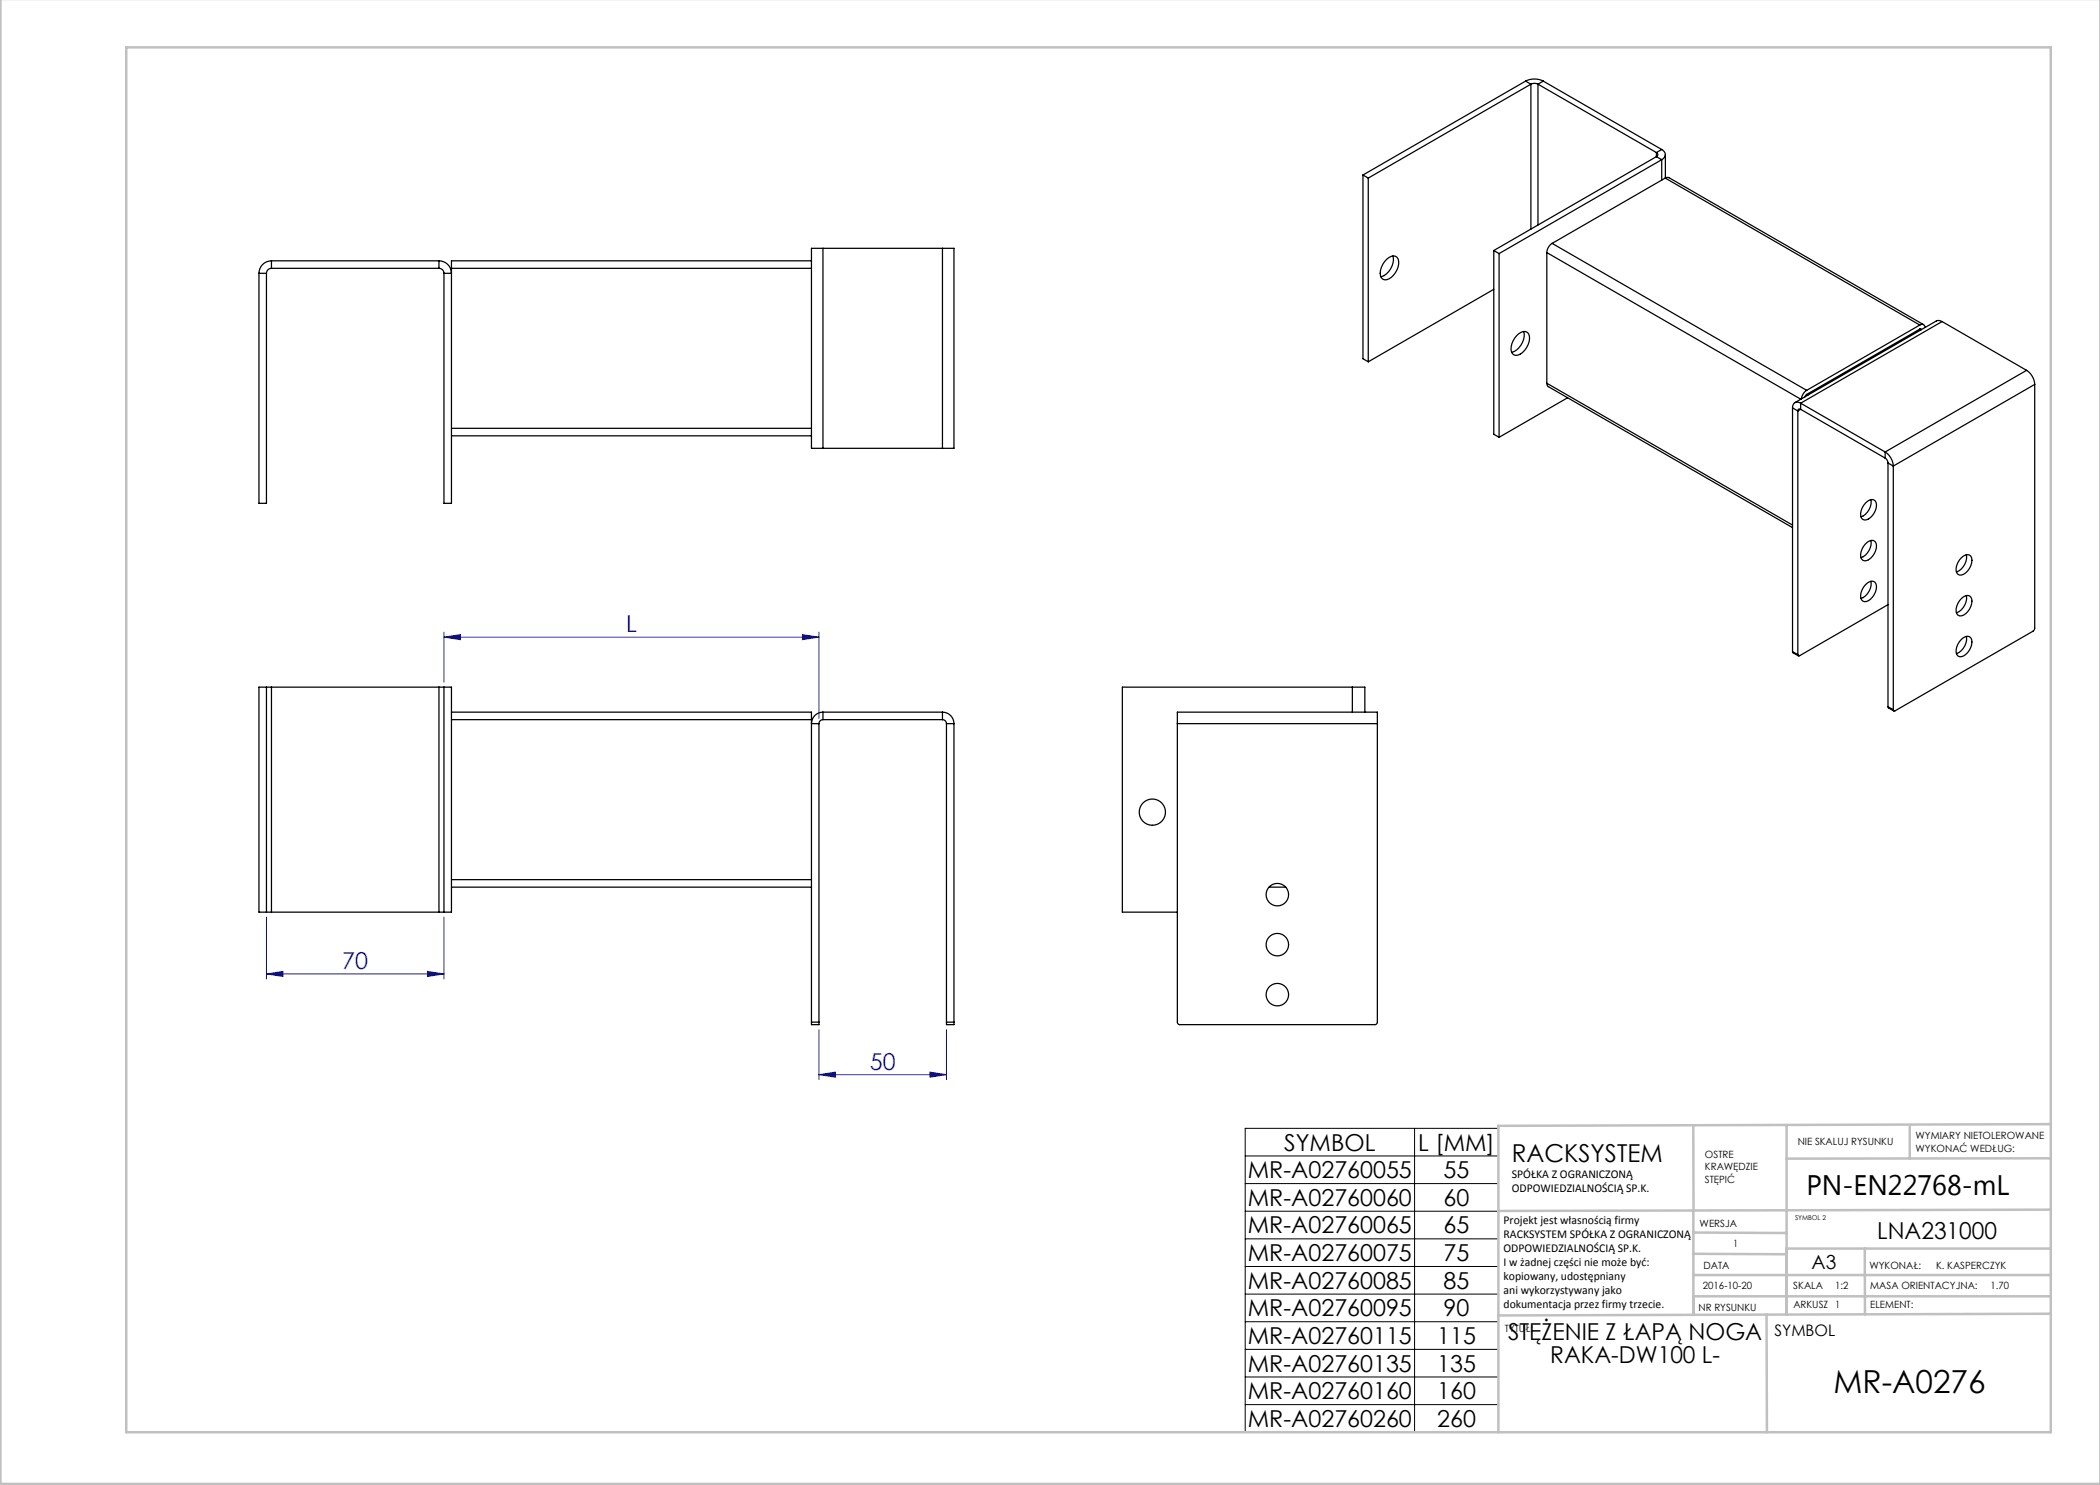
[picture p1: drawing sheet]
<svg xmlns="http://www.w3.org/2000/svg" width="420mm" height="297mm" viewBox="0 0 420 297" stroke-linecap="round" stroke-linejoin="round" font-family="sans-serif">
<g fill="none" stroke="#00f" stroke-width=".2">
<path d="M88.8 127.4l3.3-.5v1zM88.8 126.4v10M88.8 127.4h75M160.5 126.9l3.3 .5-3.3 .5zM163.8 126.4v17.3M53.3 194.8l3.3-.5v1zM53.3 183.4v12.4M53.3 194.8h35.5M85.5 194.3l3.3 .5-3.3 .5zM88.8 183.4v12.4M163.8 214.9l3.3-.5v1zM163.8 205.9v10"/>
<path d="M163.8 214.9h25.5M186 214.4l3.3 .5-3.3 .5zM189.3 205.9v10"/>
</g>
<path d="M249 225.7h50.7v60.8h-50.7zM249 231.2h50.7M249 236.7h50.7M282.9 225.7v60.8M249 242.2h50.7M249 247.8h50.7M249 253.3h50.7M249 258.8h50.7M249 264.3h50.7M249 269.9h50.7M249 275.4h50.7M249 280.9h50.7" fill="none" stroke="#000" stroke-width=".2"/>
<g fill="none" stroke="#c0c0c0" stroke-width=".5">
<path d="M.1 -.1v296.9h419.9M25.2 9.5h385v276.9h-385zM338.7 225.2v16.9M357.3 225v37.9M382 225.4v6.3M410.1 224.8l-110.4 .4v61.2M410.1 231.7h-52.8M338.7 259.3h71.5M338.7 255h71.5M338.7 250.8l18.6 .1M338.7 246.5l18.6 .1M338.7 242.1v20.9"/>
<path d="M373 249.7v13.2M410.1 241.9l-110.4 .3M410.2 249.7h-52.9v13.2M353.3 262.9l.1 23.5M410.2 262.7l-110.5 .4"/>
</g>
<g fill="#00f">
<path d="M53.3 194.8l3.3-.5v1zM85.5 194.3l3.3 .5-3.3 .5z"/>
<path d="M88.8 127.4l3.3-.5v1zM160.5 126.9l3.3 .5-3.3 .5z"/>
<path d="M163.8 214.9l3.3-.5v1zM186 214.4l3.3 .5-3.3 .5z"/>
</g>
<g fill="none" stroke="#000" stroke-width=".25">
<path d="M305.1 16.2a3.9 3.9 0 0 1 3.6 0M305.1 16.2l-32.5 18.8M305.1 16.2l1.1 .6M306.2 16.8a1.56 1.56 0 0 1 1.4 0M306.2 16.8l-32.5 18.8M306.2 16.8v29M307.6 16.8l23.7 13.7M307.6 16.8v28.2M308.7 16.2l-1.1 .6M308.7 16.2l23.6 13.7M272.6 35l1.1 .6M272.6 35v36.7l1.1 .7"/>
<path d="M273.7 35.6v36.8M331.3 30.5a.43 .43 0 0 1 .3 .4 .43 .43 0 0 1-.3 .4M331.3 31.3l1 .6M331.3 31.3l-32.5 18.8M331.3 30.5v.8M332.3 29.9a1.08 1.08 0 0 1 .8 1 1.08 1.08 0 0 1-.8 1M332.3 31.9l-32.5 18.8M332.3 29.9l-1 .6M332.3 31.9v4.1M333 35.6l.5-.1h.3l50.9 29.4M333 35.6l51 29.4M333 35.6l-22.6 13.1"/>
<path d="M333.1 30.9v4.7M51.8 54.7h1.5M51.8 54.7v46h1.5v-46M54.3 53.7a1 1 0 0 0-1 1M54.3 52.2a2.5 2.5 0 0 0-2.5 2.5M54.3 53.7h33.5M54.3 52.2h33.5M54.3 52.2v1.5M87.8 52.2a2.5 2.5 0 0 1 2.5 2.5h-1.5M87.8 53.7a1 1 0 0 1 1 1M87.8 52.2v1.5M90.3 53.7h72"/>
<path d="M90.3 53.7v47h-1.5v-46M162.3 52.2h-72v1.5M162.3 52.2v1.5M162.3 53.7v32M164.6 49.7h-2.3v2.5M164.6 49.7v40M164.6 49.7h23.9M188.5 49.7h2.3v40h-2.3M188.5 49.7v40M277.3 51.9a1.59 1.59 0 0 1 2.1-.4 2.92 2.92 0 0 1-.7 3.6 1.91 1.91 0 0 1-2.2 .7 2.33 2.33 0 0 1 0-2.9zM278.6 51.2a3.6 3.6 0 0 1-2.4 4.2M298.8 50.1l1 .6"/>
<path d="M298.8 50.1v36.8l1 .6M298.8 57.9l-25.1 14.5M299.8 50.7v36.8M309.4 50.5v26.1M309.4 50.5l50.8 29.3M310.4 48.7a2.35 2.35 0 0 0-1 1.8M310.4 48.7l50.9 29.4M303.4 67.1a1.74 1.74 0 0 1 2.1-.6 2.52 2.52 0 0 1-.2 3 2.33 2.33 0 0 1-2.5 1.5 2.14 2.14 0 0 1-.2-2.9zM304.7 66.3a3.6 3.6 0 0 1-2.4 4.2M309.4 76.6v.5l.3 .2 48.8 28.2M309.4 76.6l49.1 28.4M313.5 79.6l-13.7 7.9"/>
<path d="M361.3 78.9l.3 .1M361.3 78.1a2.37 2.37 0 0 0-1 1.7M361.3 78.9l-.3 .5M384 65a.63 .63 0 0 1 .7-.1 .63 .63 0 0 1 .3 .6M384 65.8l.3 .1M384 65l-22.7 13.1M384 65.8l-22.7 13.1M384 65.8l.2 .2M388.4 64.3a1.15 1.15 0 0 0-1.1-.1l-28.3 16.3M388.4 64.3l16.9 9.8M388.4 64.3l-28.3 16.3M405.3 74.1a3.6 3.6 0 0 1 1.6 2.8"/>
<path d="M405.3 74.1l-28.3 16.3M406.9 76.9v49l-.3 .3-27.6 16h-.2l-.1-.2M406.9 76.9l-28.2 16.3M90.3 85.7h72M90.3 87.2h72M162.3 87.2v2.5h2.3M162.3 85.7v1.5M164.6 89.7h23.9M358.5 81.6l1.1 .6M358.5 81.6v48.7M359.6 82.2v48.7M360.1 80.6a.99 .99 0 0 0-1.1-.1 .99 .99 0 0 0-.5 1.1"/>
<path d="M360.1 81.9a.34 .34 0 0 0-.4-.1 .34 .34 0 0 0-.1 .4M360.1 80.6l16.9 9.8M360.1 81.9l16.9 9.7M360.1 80.6v1.3M360.1 81.9l-.5 .3M374.2 99.9a3.2 3.2 0 0 1-2 3.5M377 90.4a3.6 3.6 0 0 1 1.7 2.8M377 91.6l.4 .4 .2 .6M377 90.4v1.2M377.6 92.6l1.1 .6M377.6 92.6v48.7M378.7 93.2v48.8"/>
<path d="M373.1 117a1.45 1.45 0 0 1 1.9-.5 2.9 2.9 0 0 1-1.7 3.8 .95 .95 0 0 1-1.2-1.2 3.6 3.6 0 0 1 1-2.1zM373.1 108.8a1.45 1.45 0 0 1 1.9-.5 2.9 2.9 0 0 1-1.7 3.8 .95 .95 0 0 1-1.2-1.2 3.6 3.6 0 0 1 1-2.1zM373.1 100.6a1.45 1.45 0 0 1 1.9-.5 2.9 2.9 0 0 1-1.7 3.9 .95 .95 0 0 1-1.2-1.3 3.6 3.6 0 0 1 1-2.1zM374.2 108.1a3.2 3.2 0 0 1-2 3.4M374.2 116.3a3.2 3.2 0 0 1-2 3.4M392.3 119.7a1.32 1.32 0 0 1 1.9-.3 2.97 2.97 0 0 1-1.9 3.8 .99 .99 0 0 1-1.1-1.4 3.7 3.7 0 0 1 1.1-2.1zM392.3 111.6a1.32 1.32 0 0 1 1.9-.4 2.97 2.97 0 0 1-1.9 3.8 .99 .99 0 0 1-1.1-1.4 3.7 3.7 0 0 1 1.1-2zM393.3 111a3.2 3.2 0 0 1-2 3.4M393.3 119.1a3.2 3.2 0 0 1-2 3.5M53.3 137.4h1M53.3 137.4h-1.5v45h1.5M53.3 137.4v45"/>
<path d="M54.3 137.4v45M54.3 137.4h33.5M87.8 137.4h1M87.8 137.4v45M88.8 137.4h1.5v45h-1.5M88.8 137.4v45M270.5 137.4h2.5v5M270.5 137.4h-46v45h11M270.5 137.4v5M358.5 130.3l.1 .3 1.1 .6M358.5 130.3l1.1 .6M377.6 120.9l-17.7 10.2-.2 .1-.1-.3"/>
<path d="M392.3 127.9a1.32 1.32 0 0 1 1.9-.3 2.97 2.97 0 0 1-1.9 3.7 .99 .99 0 0 1-1.1-1.3 3.7 3.7 0 0 1 1.1-2.1zM393.3 127.3a3.2 3.2 0 0 1-2 3.4M90.3 142.4h72v1.5M90.3 143.9h72M162.3 143.9v60.5M163.8 144.7v59.7M164.6 142.4a2.3 2.3 0 0 0-2.3 2.3h1.5M164.6 143.9a.8 .8 0 0 0-.8 .8M164.6 142.4v1.5M164.6 142.4h23.9M164.6 143.9h23.9M188.5 142.4a2.3 2.3 0 0 1 2.3 2.3"/>
<path d="M188.5 143.9a.8 .8 0 0 1 .8 .8M188.5 142.4v1.5M189.3 144.7h1.5M189.3 144.7v59.7M190.8 144.7v59.7M235.5 144.7v59.7l.1 .4 .4 .1h39l.4-.2 .1-60M235.5 144.7v-2.3h40v2.3M235.5 144.7h40M377.6 141.3l.1 .3 1.1 .6M377.6 141.3l1.1 .7M90.3 175.9h72M90.3 177.4h72"/>
<path d="M253.8 177.4h3.3M53.3 182.4h1M54.3 182.4h33.5M87.8 182.4h1M162.3 204.4v.5h1.5v-.5M162.3 204.4h1.5M189.3 204.4v.5h1.5v-.5M189.3 204.4h1.5"/>
<circle cx="230.5" cy="162.4" r="2.62"/>
<circle cx="255.5" cy="178.9" r="2.25"/>
<circle cx="255.5" cy="188.9" r="2.25"/>
<circle cx="255.5" cy="198.9" r="2.25"/>
</g>
<text font-size="6.3" x="366.7" y="278.5">MR-A0276</text>
<text font-size="5.6" x="361.3" y="239.1">PN-EN22768-mL</text>
<text font-size="4.9" x="302.4" y="232.4">RACKSYSTEM</text>
<g font-size="4.7" fill="#00f">
<text x="125.2" y="126.4">L</text>
<text x="68.5" y="193.8">70</text>
<text x="174" y="213.9">50</text>
</g>
<g font-size="4.7">
<text x="256.8" y="230.1">SYMBOL</text>
<text x="283.7" y="230.1">L [MM]</text>
<text x="249.6" y="235.6">MR-A02760055</text>
<text x="288.7" y="235.6">55</text>
<text x="249.6" y="241.2">MR-A02760060</text>
<text x="288.7" y="241.2">60</text>
<text x="249.6" y="246.7">MR-A02760065</text>
<text x="288.7" y="246.7">65</text>
<text x="375.4" y="247.8">LNA231000</text>
<text x="249.6" y="252.2">MR-A02760075</text>
<text x="249.6" y="257.7">MR-A02760085</text>
<text x="288.7" y="252.2">75</text>
<text x="288.7" y="257.7">85</text>
<text x="249.6" y="263.3">MR-A02760095</text>
<text x="288.7" y="263.3">90</text>
<text x="249.6" y="268.8">MR-A02760115</text>
<text x="287.4" y="268.8">115</text>
<text x="301.6" y="268.1">STĘŻENIE Z ŁAPĄ NOGA</text>
<text x="249.6" y="274.3">MR-A02760135</text>
<text x="287.4" y="274.3">135</text>
<text x="310" y="272.6">RAKA-DW100 L-</text>
<text x="249.6" y="279.8">MR-A02760160</text>
<text x="287.4" y="279.8">160</text>
<text x="249.6" y="285.4">MR-A02760260</text>
<text x="287.4" y="285.4">260</text>
</g>
<text font-size="3.9" x="362.3" y="253.8">A3</text>
<text font-size="3.2" x="354.9" y="267.2">SYMBOL</text>
<g font-size="2.4">
<text x="302.4" y="235.6">SPÓŁKA Z OGRANICZONĄ</text>
<text x="302.4" y="238.4">ODPOWIEDZIALNOŚCIĄ SP.K.</text>
<text x="300.7" y="244.7">Projekt jest własnością firmy</text>
<text x="300.7" y="247.5">RACKSYSTEM SPÓŁKA Z OGRANICZONĄ</text>
<text x="300.7" y="250.3">ODPOWIEDZIALNOŚCIĄ SP.K.</text>
<text x="300.7" y="253.1">I w żadnej części nie może być:</text>
<text x="300.7" y="256">kopiowany, udostępniany</text>
<text x="300.7" y="258.8">ani wykorzystywany jako</text>
<text x="300.7" y="261.6">dokumentacja przez firmy trzecie.</text>
</g>
<g font-size="2">
<text x="383.1" y="227.9">WYMIARY NIETOLEROWANE</text>
<text x="341" y="231.6">OSTRE</text>
<text x="359.5" y="228.9">NIE SKALUJ RYSUNKU</text>
<text x="383.1" y="230.4">WYKONAĆ WEDŁUG:</text>
<text x="341" y="234.1">KRAWĘDZIE</text>
<text x="341" y="236.6">STĘPIĆ</text>
<text x="339.9" y="245.4">WERSJA</text>
<text x="346.6" y="249.5">1</text>
<text x="340.6" y="257.7">2016-10-20</text>
<text x="340.7" y="253.8">DATA</text>
<text x="358.7" y="257.7">SKALA</text>
<text x="367" y="257.7">1:2</text>
<text x="373.9" y="253.8">WYKONAŁ:</text>
<text x="374.1" y="257.7">MASA ORIENTACYJNA:</text>
<text x="387.2" y="253.8">K. KASPERCZYK</text>
<text x="398.1" y="257.7">1.70</text>
<text x="339.7" y="262.3">NR RYSUNKU</text>
<text x="358.7" y="261.7">ARKUSZ 1</text>
<text x="374.1" y="261.7">ELEMENT:</text>
<text x="301" y="266.4">TYTUŁ:</text>
</g>
<text font-size="1.3" x="359" y="244">SYMBOL 2</text>
</svg>
